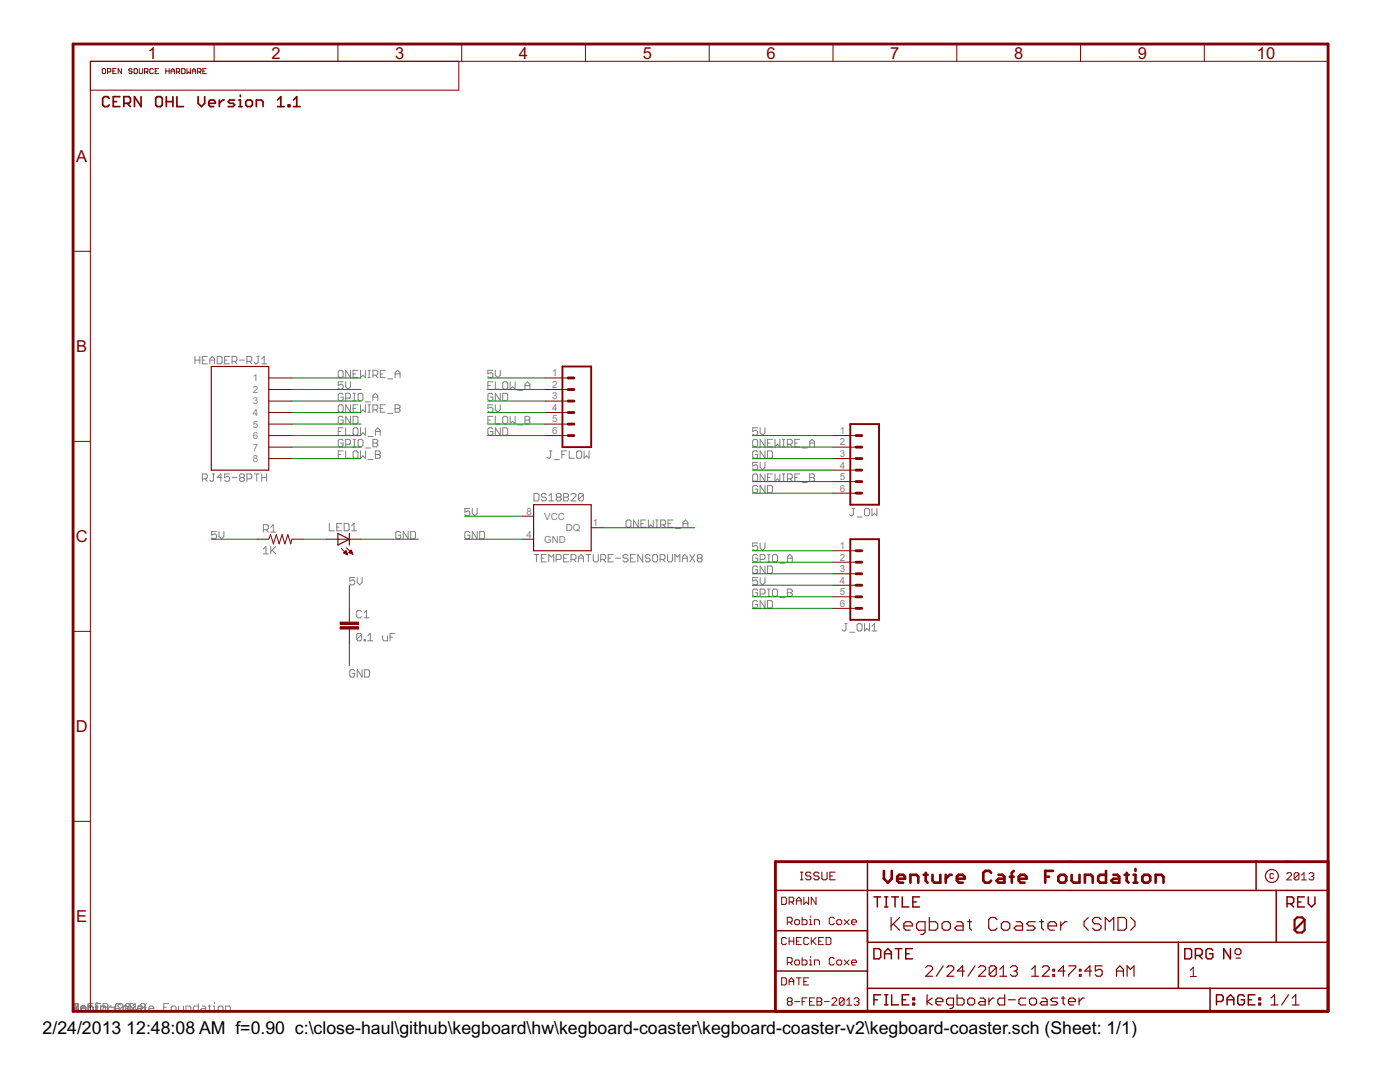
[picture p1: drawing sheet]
<?xml version="1.0" encoding="utf-8"?>
<!DOCTYPE eagle SYSTEM "eagle.dtd">
<!--
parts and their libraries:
SparkFun-LED: Licensing: CC v3.0 Share-Alike You are welcome to use this library for commercial purposes.
-->
<eagle version="6.4">
<drawing>
<settings>
<setting alwaysvectorfont="no"/>
<setting verticaltext="up"/>
</settings>
<grid distance="0.1" unitdist="inch" unit="inch" style="lines" multiple="1" display="no" altdistance="0.01" altunitdist="inch" altunit="inch"/>
<schematic xreflabel="%F%N/%S.%C%R" xrefpart="/%S.%C%R">
<libraries>
<library name="SparkFun">
<symbols>
<symbol name="LETTER_L">
<wire x1="0" y1="185.42" x2="248.92" y2="185.42" width="0.4064" layer="94"/>
<wire x1="248.92" y1="185.42" x2="248.92" y2="0" width="0.4064" layer="94"/>
<wire x1="0" y1="185.42" x2="0" y2="0" width="0.4064" layer="94"/>
<wire x1="0" y1="0" x2="248.92" y2="0" width="0.4064" layer="94"/>
</symbol>
<symbol name="DOCFIELD">
<wire x1="0" y1="0" x2="71.12" y2="0" width="0.254" layer="94"/>
<wire x1="101.6" y1="15.24" x2="87.63" y2="15.24" width="0.254" layer="94"/>
<wire x1="0" y1="0" x2="0" y2="5.08" width="0.254" layer="94"/>
<wire x1="0" y1="5.08" x2="71.12" y2="5.08" width="0.254" layer="94"/>
<wire x1="0" y1="5.08" x2="0" y2="15.24" width="0.254" layer="94"/>
<wire x1="101.6" y1="15.24" x2="101.6" y2="5.08" width="0.254" layer="94"/>
<wire x1="71.12" y1="5.08" x2="71.12" y2="0" width="0.254" layer="94"/>
<wire x1="71.12" y1="5.08" x2="87.63" y2="5.08" width="0.254" layer="94"/>
<wire x1="71.12" y1="0" x2="101.6" y2="0" width="0.254" layer="94"/>
<wire x1="87.63" y1="15.24" x2="87.63" y2="5.08" width="0.254" layer="94"/>
<wire x1="87.63" y1="15.24" x2="0" y2="15.24" width="0.254" layer="94"/>
<wire x1="87.63" y1="5.08" x2="101.6" y2="5.08" width="0.254" layer="94"/>
<wire x1="101.6" y1="5.08" x2="101.6" y2="0" width="0.254" layer="94"/>
<wire x1="0" y1="15.24" x2="0" y2="22.86" width="0.254" layer="94"/>
<wire x1="101.6" y1="35.56" x2="0" y2="35.56" width="0.254" layer="94"/>
<wire x1="101.6" y1="35.56" x2="101.6" y2="22.86" width="0.254" layer="94"/>
<wire x1="0" y1="22.86" x2="101.6" y2="22.86" width="0.254" layer="94"/>
<wire x1="0" y1="22.86" x2="0" y2="35.56" width="0.254" layer="94"/>
<wire x1="101.6" y1="22.86" x2="101.6" y2="15.24" width="0.254" layer="94"/>
<text x="1.27" y="1.27" size="2.54" layer="94" font="vector">Date:</text>
<text x="12.7" y="1.27" size="2.54" layer="94" font="vector">&gt;LAST_DATE_TIME</text>
<text x="72.39" y="1.27" size="2.54" layer="94" font="vector">Sheet:</text>
<text x="86.36" y="1.27" size="2.54" layer="94" font="vector">&gt;SHEET</text>
<text x="88.9" y="11.43" size="2.54" layer="94" font="vector">REV:</text>
<text x="1.524" y="17.78" size="2.54" layer="94" font="vector">TITLE:</text>
<text x="1.27" y="11.43" size="2.54" layer="94" font="vector">Document Number:</text>
<text x="15.494" y="17.78" size="2.7432" layer="94" font="vector">&gt;DRAWING_NAME</text>
</symbol>
<symbol name="RJ45-8">
<wire x1="-7.62" y1="-10.16" x2="5.08" y2="-10.16" width="0.254" layer="94"/>
<wire x1="5.08" y1="-10.16" x2="5.08" y2="12.7" width="0.254" layer="94"/>
<wire x1="5.08" y1="12.7" x2="-7.62" y2="12.7" width="0.254" layer="94"/>
<wire x1="-7.62" y1="12.7" x2="-7.62" y2="-10.16" width="0.254" layer="94"/>
<text x="-7.62" y="13.208" size="1.778" layer="95">&gt;Name</text>
<text x="-7.62" y="-12.7" size="1.778" layer="95">&gt;Value</text>
<pin name="1" x="-12.7" y="10.16" visible="pin" length="middle"/>
<pin name="2" x="-12.7" y="7.62" visible="pin" length="middle"/>
<pin name="3" x="-12.7" y="5.08" visible="pin" length="middle"/>
<pin name="4" x="-12.7" y="2.54" visible="pin" length="middle"/>
<pin name="8" x="-12.7" y="-7.62" visible="pin" length="middle"/>
<pin name="7" x="-12.7" y="-5.08" visible="pin" length="middle"/>
<pin name="6" x="-12.7" y="-2.54" visible="pin" length="middle"/>
<pin name="5" x="-12.7" y="0" visible="pin" length="middle"/>
</symbol>
</symbols>
<devicesets>
<deviceset name="FRAME-LETTER" prefix="FRAME">
<gates>
<gate name="G$1" symbol="LETTER_L" x="0" y="0"/>
<gate name="G$2" symbol="DOCFIELD" x="147.32" y="0" addlevel="must"/>
</gates>
<devices>
<device name="">
<technologies>
<technology name=""/>
</technologies>
</device>
</devices>
</deviceset>
<deviceset name="RJ45-8">
<gates>
<gate name="G$1" symbol="RJ45-8" x="0" y="0"/>
</gates>
<devices>
<device name="PTH" package="RJ45-8">
<connects>
<connect gate="G$1" pin="1" pad="1"/>
<connect gate="G$1" pin="2" pad="2"/>
<connect gate="G$1" pin="3" pad="3"/>
<connect gate="G$1" pin="4" pad="4"/>
<connect gate="G$1" pin="5" pad="5"/>
<connect gate="G$1" pin="6" pad="6"/>
<connect gate="G$1" pin="7" pad="7"/>
<connect gate="G$1" pin="8" pad="8"/>
</connects>
<technologies>
<technology name=""/>
</technologies>
</device>
</devices>
</deviceset>
</devicesets>
</library>
<library name="SparkFun-20100412">
<symbols>
<symbol name="M06">
<wire x1="1.27" y1="-7.62" x2="-5.08" y2="-7.62" width="0.4064" layer="94"/>
<wire x1="-1.27" y1="0" x2="0" y2="0" width="0.6096" layer="94"/>
<wire x1="-1.27" y1="-2.54" x2="0" y2="-2.54" width="0.6096" layer="94"/>
<wire x1="-1.27" y1="-5.08" x2="0" y2="-5.08" width="0.6096" layer="94"/>
<wire x1="-5.08" y1="10.16" x2="-5.08" y2="-7.62" width="0.4064" layer="94"/>
<wire x1="1.27" y1="-7.62" x2="1.27" y2="10.16" width="0.4064" layer="94"/>
<wire x1="-5.08" y1="10.16" x2="1.27" y2="10.16" width="0.4064" layer="94"/>
<wire x1="-1.27" y1="5.08" x2="0" y2="5.08" width="0.6096" layer="94"/>
<wire x1="-1.27" y1="2.54" x2="0" y2="2.54" width="0.6096" layer="94"/>
<wire x1="-1.27" y1="7.62" x2="0" y2="7.62" width="0.6096" layer="94"/>
<text x="-5.08" y="-10.16" size="1.778" layer="96">&gt;VALUE</text>
<text x="-5.08" y="10.922" size="1.778" layer="95">&gt;NAME</text>
<pin name="1" x="5.08" y="-5.08" visible="pad" length="middle" direction="pas" swaplevel="1" rot="R180"/>
<pin name="2" x="5.08" y="-2.54" visible="pad" length="middle" direction="pas" swaplevel="1" rot="R180"/>
<pin name="3" x="5.08" y="0" visible="pad" length="middle" direction="pas" swaplevel="1" rot="R180"/>
<pin name="4" x="5.08" y="2.54" visible="pad" length="middle" direction="pas" swaplevel="1" rot="R180"/>
<pin name="5" x="5.08" y="5.08" visible="pad" length="middle" direction="pas" swaplevel="1" rot="R180"/>
<pin name="6" x="5.08" y="7.62" visible="pad" length="middle" direction="pas" swaplevel="1" rot="R180"/>
</symbol>
</symbols>
<devicesets>
<deviceset name="M06" prefix="JP" uservalue="yes">
<gates>
<gate name="G$1" symbol="M06" x="-2.54" y="0"/>
</gates>
<devices>
<device name="SIP" package="1X06">
<connects>
<connect gate="G$1" pin="1" pad="1"/>
<connect gate="G$1" pin="2" pad="2"/>
<connect gate="G$1" pin="3" pad="3"/>
<connect gate="G$1" pin="4" pad="4"/>
<connect gate="G$1" pin="5" pad="5"/>
<connect gate="G$1" pin="6" pad="6"/>
</connects>
<technologies>
<technology name=""/>
</technologies>
</device>
<device name="POLAR" package="MOLEX-1X6">
<connects>
<connect gate="G$1" pin="1" pad="1"/>
<connect gate="G$1" pin="2" pad="2"/>
<connect gate="G$1" pin="3" pad="3"/>
<connect gate="G$1" pin="4" pad="4"/>
<connect gate="G$1" pin="5" pad="5"/>
<connect gate="G$1" pin="6" pad="6"/>
</connects>
<technologies>
<technology name=""/>
</technologies>
</device>
<device name="RA" package="MOLEX-1X6-RA">
<connects>
<connect gate="G$1" pin="1" pad="1"/>
<connect gate="G$1" pin="2" pad="2"/>
<connect gate="G$1" pin="3" pad="3"/>
<connect gate="G$1" pin="4" pad="4"/>
<connect gate="G$1" pin="5" pad="5"/>
<connect gate="G$1" pin="6" pad="6"/>
</connects>
<technologies>
<technology name=""/>
</technologies>
</device>
<device name="SMD" package="1X06-SMD">
<connects>
<connect gate="G$1" pin="1" pad="1"/>
<connect gate="G$1" pin="2" pad="2"/>
<connect gate="G$1" pin="3" pad="3"/>
<connect gate="G$1" pin="4" pad="4"/>
<connect gate="G$1" pin="5" pad="5"/>
<connect gate="G$1" pin="6" pad="6"/>
</connects>
<technologies>
<technology name=""/>
</technologies>
</device>
<device name="LOCK" package="1X06_LOCK">
<connects>
<connect gate="G$1" pin="1" pad="1"/>
<connect gate="G$1" pin="2" pad="2"/>
<connect gate="G$1" pin="3" pad="3"/>
<connect gate="G$1" pin="4" pad="4"/>
<connect gate="G$1" pin="5" pad="5"/>
<connect gate="G$1" pin="6" pad="6"/>
</connects>
<technologies>
<technology name=""/>
</technologies>
</device>
<device name="LOCK_LONGPADS" package="1X06_LOCK_LONGPADS">
<connects>
<connect gate="G$1" pin="1" pad="1"/>
<connect gate="G$1" pin="2" pad="2"/>
<connect gate="G$1" pin="3" pad="3"/>
<connect gate="G$1" pin="4" pad="4"/>
<connect gate="G$1" pin="5" pad="5"/>
<connect gate="G$1" pin="6" pad="6"/>
</connects>
<technologies>
<technology name=""/>
</technologies>
</device>
<device name="POLAR_LOCK" package="MOLEX-1X6_LOCK">
<connects>
<connect gate="G$1" pin="1" pad="1"/>
<connect gate="G$1" pin="2" pad="2"/>
<connect gate="G$1" pin="3" pad="3"/>
<connect gate="G$1" pin="4" pad="4"/>
<connect gate="G$1" pin="5" pad="5"/>
<connect gate="G$1" pin="6" pad="6"/>
</connects>
<technologies>
<technology name=""/>
</technologies>
</device>
<device name="RA_LOCK" package="MOLEX-1X6-RA_LOCK">
<connects>
<connect gate="G$1" pin="1" pad="1"/>
<connect gate="G$1" pin="2" pad="2"/>
<connect gate="G$1" pin="3" pad="3"/>
<connect gate="G$1" pin="4" pad="4"/>
<connect gate="G$1" pin="5" pad="5"/>
<connect gate="G$1" pin="6" pad="6"/>
</connects>
<technologies>
<technology name=""/>
</technologies>
</device>
<device name="SIP_LOCK" package="1X06-SIP_LOCK">
<connects>
<connect gate="G$1" pin="1" pad="1"/>
<connect gate="G$1" pin="2" pad="2"/>
<connect gate="G$1" pin="3" pad="3"/>
<connect gate="G$1" pin="4" pad="4"/>
<connect gate="G$1" pin="5" pad="5"/>
<connect gate="G$1" pin="6" pad="6"/>
</connects>
<technologies>
<technology name=""/>
</technologies>
</device>
<device name="FEMALE_LOCK" package="1X06_FEMALE_LOCK.010">
<connects>
<connect gate="G$1" pin="1" pad="1"/>
<connect gate="G$1" pin="2" pad="2"/>
<connect gate="G$1" pin="3" pad="3"/>
<connect gate="G$1" pin="4" pad="4"/>
<connect gate="G$1" pin="5" pad="5"/>
<connect gate="G$1" pin="6" pad="6"/>
</connects>
<technologies>
<technology name=""/>
</technologies>
</device>
<device name="LONGPADS" package="1X06_LONGPADS">
<connects>
<connect gate="G$1" pin="1" pad="1"/>
<connect gate="G$1" pin="2" pad="2"/>
<connect gate="G$1" pin="3" pad="3"/>
<connect gate="G$1" pin="4" pad="4"/>
<connect gate="G$1" pin="5" pad="5"/>
<connect gate="G$1" pin="6" pad="6"/>
</connects>
<technologies>
<technology name=""/>
</technologies>
</device>
<device name="1X06-SMD_EDGE_FEMALE" package="1X06-SMD_EDGE">
<connects>
<connect gate="G$1" pin="1" pad="1"/>
<connect gate="G$1" pin="2" pad="2"/>
<connect gate="G$1" pin="3" pad="3"/>
<connect gate="G$1" pin="4" pad="4"/>
<connect gate="G$1" pin="5" pad="5"/>
<connect gate="G$1" pin="6" pad="6"/>
</connects>
<technologies>
<technology name=""/>
</technologies>
</device>
<device name="3.5MM-6" package="SCREWTERMINAL-3.5MM-6">
<connects>
<connect gate="G$1" pin="1" pad="1"/>
<connect gate="G$1" pin="2" pad="2"/>
<connect gate="G$1" pin="3" pad="3"/>
<connect gate="G$1" pin="4" pad="4"/>
<connect gate="G$1" pin="5" pad="5"/>
<connect gate="G$1" pin="6" pad="6"/>
</connects>
<technologies>
<technology name=""/>
</technologies>
</device>
<device name="SMDF" package="1X06-SMD-FEMALE">
<connects>
<connect gate="G$1" pin="1" pad="1"/>
<connect gate="G$1" pin="2" pad="2"/>
<connect gate="G$1" pin="3" pad="3"/>
<connect gate="G$1" pin="4" pad="4"/>
<connect gate="G$1" pin="5" pad="5"/>
<connect gate="G$1" pin="6" pad="6"/>
</connects>
<technologies>
<technology name=""/>
</technologies>
</device>
<device name="SMD-FEMALE-V2" package="1X06-SMD-FEMALE-V2">
<connects>
<connect gate="G$1" pin="1" pad="1"/>
<connect gate="G$1" pin="2" pad="2"/>
<connect gate="G$1" pin="3" pad="3"/>
<connect gate="G$1" pin="4" pad="4"/>
<connect gate="G$1" pin="5" pad="5"/>
<connect gate="G$1" pin="6" pad="6"/>
</connects>
<technologies>
<technology name=""/>
</technologies>
</device>
</devices>
</deviceset>
</devicesets>
</library>
<library name="geoffculp">
<symbols>
<symbol name="TEMPERATURE-SENSOR">
<wire x1="-5.08" y1="5.08" x2="7.62" y2="5.08" width="0.254" layer="94"/>
<wire x1="7.62" y1="5.08" x2="7.62" y2="-5.08" width="0.254" layer="94"/>
<wire x1="7.62" y1="-5.08" x2="-5.08" y2="-5.08" width="0.254" layer="94"/>
<wire x1="-5.08" y1="-5.08" x2="-5.08" y2="5.08" width="0.254" layer="94"/>
<text x="-5.08" y="5.842" size="1.778" layer="95">DS18B20</text>
<text x="-5.08" y="-7.62" size="1.778" layer="95">&gt;Value</text>
<pin name="VCC" x="-7.62" y="2.54" length="short"/>
<pin name="GND" x="-7.62" y="-2.54" length="short"/>
<pin name="DQ" x="10.16" y="0" length="short" rot="R180"/>
</symbol>
</symbols>
<devicesets>
<deviceset name="TEMPERATURE-SENSOR">
<gates>
<gate name="G$1" symbol="TEMPERATURE-SENSOR" x="0" y="0"/>
</gates>
<devices>
<device name="" package="TO-92">
<connects>
<connect gate="G$1" pin="DQ" pad="2"/>
<connect gate="G$1" pin="GND" pad="1"/>
<connect gate="G$1" pin="VCC" pad="3"/>
</connects>
<technologies>
<technology name=""/>
</technologies>
</device>
<device name="UMAX8" package="UMAX8">
<connects>
<connect gate="G$1" pin="DQ" pad="1"/>
<connect gate="G$1" pin="GND" pad="4"/>
<connect gate="G$1" pin="VCC" pad="8"/>
</connects>
<technologies>
<technology name=""/>
</technologies>
</device>
</devices>
</deviceset>
</devicesets>
</library>
<library name="resistor">
<symbols>
<symbol name="R-US">
<wire x1="-2.54" y1="0" x2="-2.159" y2="1.016" width="0.2032" layer="94"/>
<wire x1="-2.159" y1="1.016" x2="-1.524" y2="-1.016" width="0.2032" layer="94"/>
<wire x1="-1.524" y1="-1.016" x2="-0.889" y2="1.016" width="0.2032" layer="94"/>
<wire x1="-0.889" y1="1.016" x2="-0.254" y2="-1.016" width="0.2032" layer="94"/>
<wire x1="-0.254" y1="-1.016" x2="0.381" y2="1.016" width="0.2032" layer="94"/>
<wire x1="0.381" y1="1.016" x2="1.016" y2="-1.016" width="0.2032" layer="94"/>
<wire x1="1.016" y1="-1.016" x2="1.651" y2="1.016" width="0.2032" layer="94"/>
<wire x1="1.651" y1="1.016" x2="2.286" y2="-1.016" width="0.2032" layer="94"/>
<wire x1="2.286" y1="-1.016" x2="2.54" y2="0" width="0.2032" layer="94"/>
<text x="-3.81" y="1.4986" size="1.778" layer="95">&gt;NAME</text>
<text x="-3.81" y="-3.302" size="1.778" layer="96">&gt;VALUE</text>
<pin name="2" x="5.08" y="0" visible="off" length="short" direction="pas" swaplevel="1" rot="R180"/>
<pin name="1" x="-5.08" y="0" visible="off" length="short" direction="pas" swaplevel="1"/>
</symbol>
</symbols>
<devicesets>
<deviceset name="R-US_" prefix="R" uservalue="yes">
<gates>
<gate name="G$1" symbol="R-US" x="0" y="0"/>
</gates>
<devices>
<device name="R0402" package="R0402">
<connects>
<connect gate="G$1" pin="1" pad="1"/>
<connect gate="G$1" pin="2" pad="2"/>
</connects>
<technologies>
<technology name=""/>
</technologies>
</device>
<device name="R0603" package="R0603">
<connects>
<connect gate="G$1" pin="1" pad="1"/>
<connect gate="G$1" pin="2" pad="2"/>
</connects>
<technologies>
<technology name=""/>
</technologies>
</device>
<device name="R0805" package="R0805">
<connects>
<connect gate="G$1" pin="1" pad="1"/>
<connect gate="G$1" pin="2" pad="2"/>
</connects>
<technologies>
<technology name=""/>
</technologies>
</device>
<device name="R0805W" package="R0805W">
<connects>
<connect gate="G$1" pin="1" pad="1"/>
<connect gate="G$1" pin="2" pad="2"/>
</connects>
<technologies>
<technology name=""/>
</technologies>
</device>
<device name="R1005" package="R1005">
<connects>
<connect gate="G$1" pin="1" pad="1"/>
<connect gate="G$1" pin="2" pad="2"/>
</connects>
<technologies>
<technology name=""/>
</technologies>
</device>
<device name="R1206" package="R1206">
<connects>
<connect gate="G$1" pin="1" pad="1"/>
<connect gate="G$1" pin="2" pad="2"/>
</connects>
<technologies>
<technology name=""/>
</technologies>
</device>
<device name="R1206W" package="R1206W">
<connects>
<connect gate="G$1" pin="1" pad="1"/>
<connect gate="G$1" pin="2" pad="2"/>
</connects>
<technologies>
<technology name=""/>
</technologies>
</device>
<device name="R1210" package="R1210">
<connects>
<connect gate="G$1" pin="1" pad="1"/>
<connect gate="G$1" pin="2" pad="2"/>
</connects>
<technologies>
<technology name=""/>
</technologies>
</device>
<device name="R1210W" package="R1210W">
<connects>
<connect gate="G$1" pin="1" pad="1"/>
<connect gate="G$1" pin="2" pad="2"/>
</connects>
<technologies>
<technology name=""/>
</technologies>
</device>
<device name="R2010" package="R2010">
<connects>
<connect gate="G$1" pin="1" pad="1"/>
<connect gate="G$1" pin="2" pad="2"/>
</connects>
<technologies>
<technology name=""/>
</technologies>
</device>
<device name="R2010W" package="R2010W">
<connects>
<connect gate="G$1" pin="1" pad="1"/>
<connect gate="G$1" pin="2" pad="2"/>
</connects>
<technologies>
<technology name=""/>
</technologies>
</device>
<device name="R2012" package="R2012">
<connects>
<connect gate="G$1" pin="1" pad="1"/>
<connect gate="G$1" pin="2" pad="2"/>
</connects>
<technologies>
<technology name=""/>
</technologies>
</device>
<device name="R2012W" package="R2012W">
<connects>
<connect gate="G$1" pin="1" pad="1"/>
<connect gate="G$1" pin="2" pad="2"/>
</connects>
<technologies>
<technology name=""/>
</technologies>
</device>
<device name="R2512" package="R2512">
<connects>
<connect gate="G$1" pin="1" pad="1"/>
<connect gate="G$1" pin="2" pad="2"/>
</connects>
<technologies>
<technology name=""/>
</technologies>
</device>
<device name="R2512W" package="R2512W">
<connects>
<connect gate="G$1" pin="1" pad="1"/>
<connect gate="G$1" pin="2" pad="2"/>
</connects>
<technologies>
<technology name=""/>
</technologies>
</device>
<device name="R3216" package="R3216">
<connects>
<connect gate="G$1" pin="1" pad="1"/>
<connect gate="G$1" pin="2" pad="2"/>
</connects>
<technologies>
<technology name=""/>
</technologies>
</device>
<device name="R3216W" package="R3216W">
<connects>
<connect gate="G$1" pin="1" pad="1"/>
<connect gate="G$1" pin="2" pad="2"/>
</connects>
<technologies>
<technology name=""/>
</technologies>
</device>
<device name="R3225" package="R3225">
<connects>
<connect gate="G$1" pin="1" pad="1"/>
<connect gate="G$1" pin="2" pad="2"/>
</connects>
<technologies>
<technology name=""/>
</technologies>
</device>
<device name="R3225W" package="R3225W">
<connects>
<connect gate="G$1" pin="1" pad="1"/>
<connect gate="G$1" pin="2" pad="2"/>
</connects>
<technologies>
<technology name=""/>
</technologies>
</device>
<device name="R5025" package="R5025">
<connects>
<connect gate="G$1" pin="1" pad="1"/>
<connect gate="G$1" pin="2" pad="2"/>
</connects>
<technologies>
<technology name=""/>
</technologies>
</device>
<device name="R5025W" package="R5025W">
<connects>
<connect gate="G$1" pin="1" pad="1"/>
<connect gate="G$1" pin="2" pad="2"/>
</connects>
<technologies>
<technology name=""/>
</technologies>
</device>
<device name="R6332" package="R6332">
<connects>
<connect gate="G$1" pin="1" pad="1"/>
<connect gate="G$1" pin="2" pad="2"/>
</connects>
<technologies>
<technology name=""/>
</technologies>
</device>
<device name="R6332W" package="R6332W">
<connects>
<connect gate="G$1" pin="1" pad="1"/>
<connect gate="G$1" pin="2" pad="2"/>
</connects>
<technologies>
<technology name=""/>
</technologies>
</device>
<device name="M0805" package="M0805">
<connects>
<connect gate="G$1" pin="1" pad="1"/>
<connect gate="G$1" pin="2" pad="2"/>
</connects>
<technologies>
<technology name=""/>
</technologies>
</device>
<device name="M1206" package="M1206">
<connects>
<connect gate="G$1" pin="1" pad="1"/>
<connect gate="G$1" pin="2" pad="2"/>
</connects>
<technologies>
<technology name=""/>
</technologies>
</device>
<device name="M1406" package="M1406">
<connects>
<connect gate="G$1" pin="1" pad="1"/>
<connect gate="G$1" pin="2" pad="2"/>
</connects>
<technologies>
<technology name=""/>
</technologies>
</device>
<device name="M2012" package="M2012">
<connects>
<connect gate="G$1" pin="1" pad="1"/>
<connect gate="G$1" pin="2" pad="2"/>
</connects>
<technologies>
<technology name=""/>
</technologies>
</device>
<device name="M2309" package="M2309">
<connects>
<connect gate="G$1" pin="1" pad="1"/>
<connect gate="G$1" pin="2" pad="2"/>
</connects>
<technologies>
<technology name=""/>
</technologies>
</device>
<device name="M3216" package="M3216">
<connects>
<connect gate="G$1" pin="1" pad="1"/>
<connect gate="G$1" pin="2" pad="2"/>
</connects>
<technologies>
<technology name=""/>
</technologies>
</device>
<device name="M3516" package="M3516">
<connects>
<connect gate="G$1" pin="1" pad="1"/>
<connect gate="G$1" pin="2" pad="2"/>
</connects>
<technologies>
<technology name=""/>
</technologies>
</device>
<device name="M5923" package="M5923">
<connects>
<connect gate="G$1" pin="1" pad="1"/>
<connect gate="G$1" pin="2" pad="2"/>
</connects>
<technologies>
<technology name=""/>
</technologies>
</device>
<device name="0204/5" package="0204/5">
<connects>
<connect gate="G$1" pin="1" pad="1"/>
<connect gate="G$1" pin="2" pad="2"/>
</connects>
<technologies>
<technology name=""/>
</technologies>
</device>
<device name="0204/7" package="0204/7">
<connects>
<connect gate="G$1" pin="1" pad="1"/>
<connect gate="G$1" pin="2" pad="2"/>
</connects>
<technologies>
<technology name=""/>
</technologies>
</device>
<device name="0207/10" package="0207/10">
<connects>
<connect gate="G$1" pin="1" pad="1"/>
<connect gate="G$1" pin="2" pad="2"/>
</connects>
<technologies>
<technology name=""/>
</technologies>
</device>
<device name="0207/12" package="0207/12">
<connects>
<connect gate="G$1" pin="1" pad="1"/>
<connect gate="G$1" pin="2" pad="2"/>
</connects>
<technologies>
<technology name=""/>
</technologies>
</device>
<device name="0207/15" package="0207/15">
<connects>
<connect gate="G$1" pin="1" pad="1"/>
<connect gate="G$1" pin="2" pad="2"/>
</connects>
<technologies>
<technology name=""/>
</technologies>
</device>
<device name="0207/2V" package="0207/2V">
<connects>
<connect gate="G$1" pin="1" pad="1"/>
<connect gate="G$1" pin="2" pad="2"/>
</connects>
<technologies>
<technology name=""/>
</technologies>
</device>
<device name="0207/5V" package="0207/5V">
<connects>
<connect gate="G$1" pin="1" pad="1"/>
<connect gate="G$1" pin="2" pad="2"/>
</connects>
<technologies>
<technology name=""/>
</technologies>
</device>
<device name="0207/7" package="0207/7">
<connects>
<connect gate="G$1" pin="1" pad="1"/>
<connect gate="G$1" pin="2" pad="2"/>
</connects>
<technologies>
<technology name=""/>
</technologies>
</device>
<device name="0309/10" package="0309/10">
<connects>
<connect gate="G$1" pin="1" pad="1"/>
<connect gate="G$1" pin="2" pad="2"/>
</connects>
<technologies>
<technology name=""/>
</technologies>
</device>
<device name="0309/12" package="0309/12">
<connects>
<connect gate="G$1" pin="1" pad="1"/>
<connect gate="G$1" pin="2" pad="2"/>
</connects>
<technologies>
<technology name=""/>
</technologies>
</device>
<device name="0411/12" package="0411/12">
<connects>
<connect gate="G$1" pin="1" pad="1"/>
<connect gate="G$1" pin="2" pad="2"/>
</connects>
<technologies>
<technology name=""/>
</technologies>
</device>
<device name="0411/15" package="0411/15">
<connects>
<connect gate="G$1" pin="1" pad="1"/>
<connect gate="G$1" pin="2" pad="2"/>
</connects>
<technologies>
<technology name=""/>
</technologies>
</device>
<device name="0411/3V" package="0411V">
<connects>
<connect gate="G$1" pin="1" pad="1"/>
<connect gate="G$1" pin="2" pad="2"/>
</connects>
<technologies>
<technology name=""/>
</technologies>
</device>
<device name="0414/15" package="0414/15">
<connects>
<connect gate="G$1" pin="1" pad="1"/>
<connect gate="G$1" pin="2" pad="2"/>
</connects>
<technologies>
<technology name=""/>
</technologies>
</device>
<device name="0414/5V" package="0414V">
<connects>
<connect gate="G$1" pin="1" pad="1"/>
<connect gate="G$1" pin="2" pad="2"/>
</connects>
<technologies>
<technology name=""/>
</technologies>
</device>
<device name="0617/17" package="0617/17">
<connects>
<connect gate="G$1" pin="1" pad="1"/>
<connect gate="G$1" pin="2" pad="2"/>
</connects>
<technologies>
<technology name=""/>
</technologies>
</device>
<device name="0617/22" package="0617/22">
<connects>
<connect gate="G$1" pin="1" pad="1"/>
<connect gate="G$1" pin="2" pad="2"/>
</connects>
<technologies>
<technology name=""/>
</technologies>
</device>
<device name="0617/5V" package="0617V">
<connects>
<connect gate="G$1" pin="1" pad="1"/>
<connect gate="G$1" pin="2" pad="2"/>
</connects>
<technologies>
<technology name=""/>
</technologies>
</device>
<device name="0922/22" package="0922/22">
<connects>
<connect gate="G$1" pin="1" pad="1"/>
<connect gate="G$1" pin="2" pad="2"/>
</connects>
<technologies>
<technology name=""/>
</technologies>
</device>
<device name="0613/5V" package="P0613V">
<connects>
<connect gate="G$1" pin="1" pad="1"/>
<connect gate="G$1" pin="2" pad="2"/>
</connects>
<technologies>
<technology name=""/>
</technologies>
</device>
<device name="0613/15" package="P0613/15">
<connects>
<connect gate="G$1" pin="1" pad="1"/>
<connect gate="G$1" pin="2" pad="2"/>
</connects>
<technologies>
<technology name=""/>
</technologies>
</device>
<device name="0817/22" package="P0817/22">
<connects>
<connect gate="G$1" pin="1" pad="1"/>
<connect gate="G$1" pin="2" pad="2"/>
</connects>
<technologies>
<technology name=""/>
</technologies>
</device>
<device name="0817/7V" package="P0817V">
<connects>
<connect gate="G$1" pin="1" pad="1"/>
<connect gate="G$1" pin="2" pad="2"/>
</connects>
<technologies>
<technology name=""/>
</technologies>
</device>
<device name="V234/12" package="V234/12">
<connects>
<connect gate="G$1" pin="1" pad="1"/>
<connect gate="G$1" pin="2" pad="2"/>
</connects>
<technologies>
<technology name=""/>
</technologies>
</device>
<device name="V235/17" package="V235/17">
<connects>
<connect gate="G$1" pin="1" pad="1"/>
<connect gate="G$1" pin="2" pad="2"/>
</connects>
<technologies>
<technology name=""/>
</technologies>
</device>
<device name="V526-0" package="V526-0">
<connects>
<connect gate="G$1" pin="1" pad="1"/>
<connect gate="G$1" pin="2" pad="2"/>
</connects>
<technologies>
<technology name=""/>
</technologies>
</device>
<device name="MELF0102AX" package="MINI_MELF-0102AX">
<connects>
<connect gate="G$1" pin="1" pad="1"/>
<connect gate="G$1" pin="2" pad="2"/>
</connects>
<technologies>
<technology name=""/>
</technologies>
</device>
<device name="0922V" package="0922V">
<connects>
<connect gate="G$1" pin="1" pad="1"/>
<connect gate="G$1" pin="2" pad="2"/>
</connects>
<technologies>
<technology name=""/>
</technologies>
</device>
<device name="MELF0102R" package="MINI_MELF-0102R">
<connects>
<connect gate="G$1" pin="1" pad="1"/>
<connect gate="G$1" pin="2" pad="2"/>
</connects>
<technologies>
<technology name=""/>
</technologies>
</device>
<device name="MELF0102W" package="MINI_MELF-0102W">
<connects>
<connect gate="G$1" pin="1" pad="1"/>
<connect gate="G$1" pin="2" pad="2"/>
</connects>
<technologies>
<technology name=""/>
</technologies>
</device>
<device name="MELF0204R" package="MINI_MELF-0204R">
<connects>
<connect gate="G$1" pin="1" pad="1"/>
<connect gate="G$1" pin="2" pad="2"/>
</connects>
<technologies>
<technology name=""/>
</technologies>
</device>
<device name="MELF0204W" package="MINI_MELF-0204W">
<connects>
<connect gate="G$1" pin="1" pad="1"/>
<connect gate="G$1" pin="2" pad="2"/>
</connects>
<technologies>
<technology name=""/>
</technologies>
</device>
<device name="MELF0207R" package="MINI_MELF-0207R">
<connects>
<connect gate="G$1" pin="1" pad="1"/>
<connect gate="G$1" pin="2" pad="2"/>
</connects>
<technologies>
<technology name=""/>
</technologies>
</device>
<device name="MELF0207W" package="MINI_MELF-0207W">
<connects>
<connect gate="G$1" pin="1" pad="1"/>
<connect gate="G$1" pin="2" pad="2"/>
</connects>
<technologies>
<technology name=""/>
</technologies>
</device>
<device name="RDH/15" package="RDH/15">
<connects>
<connect gate="G$1" pin="1" pad="1"/>
<connect gate="G$1" pin="2" pad="2"/>
</connects>
<technologies>
<technology name=""/>
</technologies>
</device>
<device name="0204/2V" package="0204V">
<connects>
<connect gate="G$1" pin="1" pad="1"/>
<connect gate="G$1" pin="2" pad="2"/>
</connects>
<technologies>
<technology name=""/>
</technologies>
</device>
<device name="0309/V" package="0309V">
<connects>
<connect gate="G$1" pin="1" pad="1"/>
<connect gate="G$1" pin="2" pad="2"/>
</connects>
<technologies>
<technology name=""/>
</technologies>
</device>
</devices>
</deviceset>
</devicesets>
</library>
<library name="SparkFun-LED">
<symbols>
<symbol name="LED">
<wire x1="1.27" y1="0" x2="0" y2="-2.54" width="0.254" layer="94"/>
<wire x1="0" y1="-2.54" x2="-1.27" y2="0" width="0.254" layer="94"/>
<wire x1="1.27" y1="-2.54" x2="0" y2="-2.54" width="0.254" layer="94"/>
<wire x1="0" y1="-2.54" x2="-1.27" y2="-2.54" width="0.254" layer="94"/>
<wire x1="1.27" y1="0" x2="0" y2="0" width="0.254" layer="94"/>
<wire x1="0" y1="0" x2="-1.27" y2="0" width="0.254" layer="94"/>
<wire x1="0" y1="0" x2="0" y2="-2.54" width="0.1524" layer="94"/>
<wire x1="-2.032" y1="-0.762" x2="-3.429" y2="-2.159" width="0.1524" layer="94"/>
<wire x1="-1.905" y1="-1.905" x2="-3.302" y2="-3.302" width="0.1524" layer="94"/>
<text x="3.556" y="-4.572" size="1.778" layer="95" rot="R90">&gt;NAME</text>
<text x="5.715" y="-4.572" size="1.778" layer="96" rot="R90">&gt;VALUE</text>
<pin name="C" x="0" y="-5.08" visible="off" length="short" direction="pas" rot="R90"/>
<pin name="A" x="0" y="2.54" visible="off" length="short" direction="pas" rot="R270"/>
<polygon width="0.1524" layer="94">
<vertex x="-3.429" y="-2.159"/>
<vertex x="-3.048" y="-1.27"/>
<vertex x="-2.54" y="-1.778"/>
</polygon>
<polygon width="0.1524" layer="94">
<vertex x="-3.302" y="-3.302"/>
<vertex x="-2.921" y="-2.413"/>
<vertex x="-2.413" y="-2.921"/>
</polygon>
</symbol>
</symbols>
<devicesets>
<deviceset name="LED" prefix="LED" uservalue="yes">
<gates>
<gate name="G$1" symbol="LED" x="0" y="0"/>
</gates>
<devices>
<device name="5MM" package="LED5MM">
<connects>
<connect gate="G$1" pin="A" pad="A"/>
<connect gate="G$1" pin="C" pad="K"/>
</connects>
<technologies>
<technology name=""/>
</technologies>
</device>
<device name="3MM" package="LED3MM">
<connects>
<connect gate="G$1" pin="A" pad="A"/>
<connect gate="G$1" pin="C" pad="K"/>
</connects>
<technologies>
<technology name=""/>
</technologies>
</device>
<device name="1206" package="LED-1206">
<connects>
<connect gate="G$1" pin="A" pad="A"/>
<connect gate="G$1" pin="C" pad="C"/>
</connects>
<technologies>
<technology name=""/>
</technologies>
</device>
<device name="0603" package="LED-0603">
<connects>
<connect gate="G$1" pin="A" pad="A"/>
<connect gate="G$1" pin="C" pad="C"/>
</connects>
<technologies>
<technology name=""/>
</technologies>
</device>
<device name="10MM" package="LED10MM">
<connects>
<connect gate="G$1" pin="A" pad="A"/>
<connect gate="G$1" pin="C" pad="C"/>
</connects>
<technologies>
<technology name=""/>
</technologies>
</device>
<device name="-FKIT-1206" package="FKIT-LED-1206">
<connects>
<connect gate="G$1" pin="A" pad="A"/>
<connect gate="G$1" pin="C" pad="C"/>
</connects>
<technologies>
<technology name=""/>
</technologies>
</device>
<device name="-3MM-NO_SILK" package="LED3MM-NS">
<connects>
<connect gate="G$1" pin="A" pad="A"/>
<connect gate="G$1" pin="C" pad="K"/>
</connects>
<technologies>
<technology name=""/>
</technologies>
</device>
<device name="5MM-KIT" package="LED5MM-KIT">
<connects>
<connect gate="G$1" pin="A" pad="A"/>
<connect gate="G$1" pin="C" pad="K"/>
</connects>
<technologies>
<technology name=""/>
</technologies>
</device>
</devices>
</deviceset>
</devicesets>
</library>
<library name="SparkFun-Passives">
<symbols>
<symbol name="CAP">
<wire x1="0" y1="2.54" x2="0" y2="2.032" width="0.1524" layer="94"/>
<wire x1="0" y1="0" x2="0" y2="0.508" width="0.1524" layer="94"/>
<text x="1.524" y="2.921" size="1.778" layer="95">&gt;NAME</text>
<text x="1.524" y="-2.159" size="1.778" layer="96">&gt;VALUE</text>
<rectangle x1="-2.032" y1="0.508" x2="2.032" y2="1.016" layer="94"/>
<rectangle x1="-2.032" y1="1.524" x2="2.032" y2="2.032" layer="94"/>
<pin name="1" x="0" y="5.08" visible="off" length="short" direction="pas" swaplevel="1" rot="R270"/>
<pin name="2" x="0" y="-2.54" visible="off" length="short" direction="pas" swaplevel="1" rot="R90"/>
</symbol>
</symbols>
<devicesets>
<deviceset name="CAP" prefix="C" uservalue="yes">
<gates>
<gate name="G$1" symbol="CAP" x="0" y="0"/>
</gates>
<devices>
<device name="PTH" package="CAP-PTH-SMALL">
<connects>
<connect gate="G$1" pin="1" pad="1"/>
<connect gate="G$1" pin="2" pad="2"/>
</connects>
<technologies>
<technology name=""/>
</technologies>
</device>
<device name="PTH2" package="CAP-PTH-SMALL2">
<connects>
<connect gate="G$1" pin="1" pad="1"/>
<connect gate="G$1" pin="2" pad="2"/>
</connects>
<technologies>
<technology name=""/>
</technologies>
</device>
<device name="0805" package="0805">
<connects>
<connect gate="G$1" pin="1" pad="1"/>
<connect gate="G$1" pin="2" pad="2"/>
</connects>
<technologies>
<technology name=""/>
</technologies>
</device>
<device name="PTH3" package="CAP-PTH-LARGE">
<connects>
<connect gate="G$1" pin="1" pad="1"/>
<connect gate="G$1" pin="2" pad="2"/>
</connects>
<technologies>
<technology name=""/>
</technologies>
</device>
<device name="SMD" package="GRM43D">
<connects>
<connect gate="G$1" pin="1" pad="A"/>
<connect gate="G$1" pin="2" pad="C"/>
</connects>
<technologies>
<technology name=""/>
</technologies>
</device>
<device name="0603-CAP" package="0603-CAP">
<connects>
<connect gate="G$1" pin="1" pad="1"/>
<connect gate="G$1" pin="2" pad="2"/>
</connects>
<technologies>
<technology name=""/>
</technologies>
</device>
<device name="0402-CAP" package="0402-CAP">
<connects>
<connect gate="G$1" pin="1" pad="1"/>
<connect gate="G$1" pin="2" pad="2"/>
</connects>
<technologies>
<technology name=""/>
</technologies>
</device>
<device name="PTH1" package="CAP-PTH-5MM">
<connects>
<connect gate="G$1" pin="1" pad="1"/>
<connect gate="G$1" pin="2" pad="2"/>
</connects>
<technologies>
<technology name=""/>
</technologies>
</device>
<device name="_" package="AXIAL-5MM">
<connects>
<connect gate="G$1" pin="1" pad="P$1"/>
<connect gate="G$1" pin="2" pad="P$2"/>
</connects>
<technologies>
<technology name=""/>
</technologies>
</device>
<device name="1210" package="1210">
<connects>
<connect gate="G$1" pin="1" pad="1"/>
<connect gate="G$1" pin="2" pad="2"/>
</connects>
<technologies>
<technology name=""/>
</technologies>
</device>
<device name="1206" package="1206">
<connects>
<connect gate="G$1" pin="1" pad="1"/>
<connect gate="G$1" pin="2" pad="2"/>
</connects>
<technologies>
<technology name=""/>
</technologies>
</device>
<device name="ASMD" package="CTZ3">
<connects>
<connect gate="G$1" pin="1" pad="+"/>
<connect gate="G$1" pin="2" pad="-"/>
</connects>
<technologies>
<technology name=""/>
</technologies>
</device>
<device name="KIT" package="CAP-PTH-SMALL-KIT">
<connects>
<connect gate="G$1" pin="1" pad="1"/>
<connect gate="G$1" pin="2" pad="2"/>
</connects>
<technologies>
<technology name=""/>
</technologies>
</device>
</devices>
</deviceset>
</devicesets>
</library>
</libraries>
<attributes>
</attributes>
<variantdefs>
</variantdefs>
<classes>
<class number="0" name="default" width="0" drill="0">
</class>
</classes>
<parts>
<part name="FRAME1" library="SparkFun" deviceset="FRAME-LETTER" device=""/>
<part name="HEADER-RJ1" library="SparkFun" deviceset="RJ45-8" device="PTH"/>
<part name="J_FLOW" library="SparkFun-20100412" deviceset="M06" device="SIP"/>
<part name="J_OW" library="SparkFun-20100412" deviceset="M06" device="SIP"/>
<part name="J_OW1" library="SparkFun-20100412" deviceset="M06" device="SIP"/>
<part name="R1" library="resistor" deviceset="R-US_" device="R0805" value="1K"/>
<part name="LED1" library="SparkFun-LED" deviceset="LED" device="-FKIT-1206"/>
<part name="C1" library="SparkFun-Passives" deviceset="CAP" device="0805" value="0.1 uF"/>
<part name="U$2" library="geoffculp" deviceset="TEMPERATURE-SENSOR" device="UMAX8"/>
</parts>
<sheets>
<sheet>
<plain>
</plain>
<instances>
<instance part="FRAME1" gate="G$1" x="0" y="0"/>
<instance part="FRAME1" gate="G$2" x="147.32" y="0"/>
<instance part="HEADER-RJ1" gate="G$1" x="35.56" y="129.54" rot="MR0"/>
<instance part="J_FLOW" gate="G$1" x="109.22" y="134.62" rot="R180"/>
<instance part="J_OW" gate="G$1" x="172.72" y="121.92" rot="R180"/>
<instance part="J_OW1" gate="G$1" x="172.72" y="96.52" rot="R180"/>
<instance part="R1" gate="G$1" x="45.72" y="104.14"/>
<instance part="LED1" gate="G$1" x="58.42" y="104.14" rot="R90"/>
<instance part="C1" gate="G$1" x="60.96" y="83.82"/>
<instance part="U$2" gate="G$1" x="106.68" y="106.68"/>
</instances>
<busses>
</busses>
<nets>
<net name="ONEWIRE_A" class="0">
<segment>
<wire x1="48.26" y1="139.7" x2="63.5" y2="139.7" width="0.1524" layer="91"/>
<label x="58.42" y="139.7" size="1.778" layer="95"/>
<pinref part="HEADER-RJ1" gate="G$1" pin="1"/>
</segment>
<segment>
<wire x1="137.16" y1="106.68" x2="116.84" y2="106.68" width="0.1524" layer="91"/>
<label x="121.92" y="106.68" size="1.778" layer="95"/>
<pinref part="U$2" gate="G$1" pin="DQ"/>
</segment>
<segment>
<wire x1="167.64" y1="124.46" x2="149.86" y2="124.46" width="0.1524" layer="91"/>
<label x="149.86" y="124.46" size="1.778" layer="95"/>
<pinref part="J_OW" gate="G$1" pin="2"/>
</segment>
</net>
<net name="FLOW_B" class="0">
<segment>
<wire x1="48.26" y1="121.92" x2="63.5" y2="121.92" width="0.1524" layer="91"/>
<label x="58.42" y="121.92" size="1.778" layer="95"/>
<pinref part="HEADER-RJ1" gate="G$1" pin="8"/>
</segment>
<segment>
<wire x1="104.14" y1="129.54" x2="91.44" y2="129.54" width="0.1524" layer="91"/>
<label x="91.44" y="129.54" size="1.778" layer="95"/>
<pinref part="J_FLOW" gate="G$1" pin="5"/>
</segment>
</net>
<net name="5V" class="0">
<segment>
<wire x1="99.06" y1="109.22" x2="86.36" y2="109.22" width="0.1524" layer="91"/>
<label x="86.36" y="109.22" size="1.778" layer="95"/>
<pinref part="U$2" gate="G$1" pin="VCC"/>
</segment>
<segment>
<wire x1="40.64" y1="104.14" x2="30.48" y2="104.14" width="0.1524" layer="91"/>
<label x="30.48" y="104.14" size="1.778" layer="95"/>
<pinref part="R1" gate="G$1" pin="1"/>
</segment>
<segment>
<wire x1="48.26" y1="137.16" x2="63.5" y2="137.16" width="0.1524" layer="91"/>
<label x="58.42" y="137.16" size="1.778" layer="95"/>
<pinref part="HEADER-RJ1" gate="G$1" pin="2"/>
</segment>
<segment>
<wire x1="104.14" y1="139.7" x2="91.44" y2="139.7" width="0.1524" layer="91"/>
<label x="91.44" y="139.7" size="1.778" layer="95"/>
<pinref part="J_FLOW" gate="G$1" pin="1"/>
</segment>
<segment>
<wire x1="104.14" y1="132.08" x2="91.44" y2="132.08" width="0.1524" layer="91"/>
<label x="91.44" y="132.08" size="1.778" layer="95"/>
<pinref part="J_FLOW" gate="G$1" pin="4"/>
</segment>
<segment>
<wire x1="167.64" y1="127" x2="149.86" y2="127" width="0.1524" layer="91"/>
<label x="149.86" y="127" size="1.778" layer="95"/>
<pinref part="J_OW" gate="G$1" pin="1"/>
</segment>
<segment>
<wire x1="167.64" y1="119.38" x2="149.86" y2="119.38" width="0.1524" layer="91"/>
<label x="149.86" y="119.38" size="1.778" layer="95"/>
<pinref part="J_OW" gate="G$1" pin="4"/>
</segment>
<segment>
<wire x1="167.64" y1="101.6" x2="149.86" y2="101.6" width="0.1524" layer="91"/>
<label x="149.86" y="101.6" size="1.778" layer="95"/>
<pinref part="J_OW1" gate="G$1" pin="1"/>
</segment>
<segment>
<wire x1="167.64" y1="93.98" x2="149.86" y2="93.98" width="0.1524" layer="91"/>
<label x="149.86" y="93.98" size="1.778" layer="95"/>
<pinref part="J_OW1" gate="G$1" pin="4"/>
</segment>
<segment>
<wire x1="60.96" y1="88.9" x2="60.96" y2="93.98" width="0.1524" layer="91"/>
<label x="60.96" y="93.98" size="1.778" layer="95"/>
<pinref part="C1" gate="G$1" pin="1"/>
</segment>
</net>
<net name="GND" class="0">
<segment>
<wire x1="99.06" y1="104.14" x2="86.36" y2="104.14" width="0.1524" layer="91"/>
<label x="86.36" y="104.14" size="1.778" layer="95"/>
<pinref part="U$2" gate="G$1" pin="GND"/>
</segment>
<segment>
<wire x1="63.5" y1="104.14" x2="76.2" y2="104.14" width="0.1524" layer="91"/>
<label x="71.12" y="104.14" size="1.778" layer="95"/>
<pinref part="LED1" gate="G$1" pin="C"/>
</segment>
<segment>
<wire x1="48.26" y1="129.54" x2="63.5" y2="129.54" width="0.1524" layer="91"/>
<label x="58.42" y="129.54" size="1.778" layer="95"/>
<pinref part="HEADER-RJ1" gate="G$1" pin="5"/>
</segment>
<segment>
<wire x1="104.14" y1="134.62" x2="91.44" y2="134.62" width="0.1524" layer="91"/>
<label x="91.44" y="134.62" size="1.778" layer="95"/>
<pinref part="J_FLOW" gate="G$1" pin="3"/>
</segment>
<segment>
<wire x1="104.14" y1="127" x2="91.44" y2="127" width="0.1524" layer="91"/>
<label x="91.44" y="127" size="1.778" layer="95"/>
<pinref part="J_FLOW" gate="G$1" pin="6"/>
</segment>
<segment>
<wire x1="167.64" y1="121.92" x2="149.86" y2="121.92" width="0.1524" layer="91"/>
<label x="149.86" y="121.92" size="1.778" layer="95"/>
<pinref part="J_OW" gate="G$1" pin="3"/>
</segment>
<segment>
<wire x1="167.64" y1="114.3" x2="149.86" y2="114.3" width="0.1524" layer="91"/>
<label x="149.86" y="114.3" size="1.778" layer="95"/>
<pinref part="J_OW" gate="G$1" pin="6"/>
</segment>
<segment>
<wire x1="167.64" y1="96.52" x2="149.86" y2="96.52" width="0.1524" layer="91"/>
<label x="149.86" y="96.52" size="1.778" layer="95"/>
<pinref part="J_OW1" gate="G$1" pin="3"/>
</segment>
<segment>
<wire x1="167.64" y1="88.9" x2="149.86" y2="88.9" width="0.1524" layer="91"/>
<label x="149.86" y="88.9" size="1.778" layer="95"/>
<pinref part="J_OW1" gate="G$1" pin="6"/>
</segment>
<segment>
<wire x1="60.96" y1="81.28" x2="60.96" y2="76.2" width="0.1524" layer="91"/>
<label x="60.96" y="73.66" size="1.778" layer="95"/>
<pinref part="C1" gate="G$1" pin="2"/>
</segment>
</net>
<net name="ONEWIRE_B" class="0">
<segment>
<wire x1="48.26" y1="132.08" x2="63.5" y2="132.08" width="0.1524" layer="91"/>
<label x="58.42" y="132.08" size="1.778" layer="95"/>
<pinref part="HEADER-RJ1" gate="G$1" pin="4"/>
</segment>
<segment>
<wire x1="167.64" y1="116.84" x2="149.86" y2="116.84" width="0.1524" layer="91"/>
<label x="149.86" y="116.84" size="1.778" layer="95"/>
<pinref part="J_OW" gate="G$1" pin="5"/>
</segment>
</net>
<net name="N$1" class="0">
<segment>
<wire x1="50.8" y1="104.14" x2="55.88" y2="104.14" width="0.1524" layer="91"/>
<pinref part="LED1" gate="G$1" pin="A"/>
<pinref part="R1" gate="G$1" pin="2"/>
</segment>
</net>
<net name="GPIO_A" class="0">
<segment>
<wire x1="48.26" y1="134.62" x2="63.5" y2="134.62" width="0.1524" layer="91"/>
<label x="58.42" y="134.62" size="1.778" layer="95"/>
<pinref part="HEADER-RJ1" gate="G$1" pin="3"/>
</segment>
<segment>
<wire x1="167.64" y1="99.06" x2="149.86" y2="99.06" width="0.1524" layer="91"/>
<label x="149.86" y="99.06" size="1.778" layer="95"/>
<pinref part="J_OW1" gate="G$1" pin="2"/>
</segment>
</net>
<net name="FLOW_A" class="0">
<segment>
<wire x1="48.26" y1="127" x2="63.5" y2="127" width="0.1524" layer="91"/>
<label x="58.42" y="127" size="1.778" layer="95"/>
<pinref part="HEADER-RJ1" gate="G$1" pin="6"/>
</segment>
<segment>
<wire x1="104.14" y1="137.16" x2="91.44" y2="137.16" width="0.1524" layer="91"/>
<label x="91.44" y="137.16" size="1.778" layer="95"/>
<pinref part="J_FLOW" gate="G$1" pin="2"/>
</segment>
</net>
<net name="GPIO_B" class="0">
<segment>
<wire x1="48.26" y1="124.46" x2="63.5" y2="124.46" width="0.1524" layer="91"/>
<label x="58.42" y="124.46" size="1.778" layer="95"/>
<pinref part="HEADER-RJ1" gate="G$1" pin="7"/>
</segment>
<segment>
<wire x1="167.64" y1="91.44" x2="149.86" y2="91.44" width="0.1524" layer="91"/>
<label x="149.86" y="91.44" size="1.778" layer="95"/>
<pinref part="J_OW1" gate="G$1" pin="5"/>
</segment>
</net>
</nets>
</sheet>
</sheets>
</schematic>
</drawing>
</eagle>
